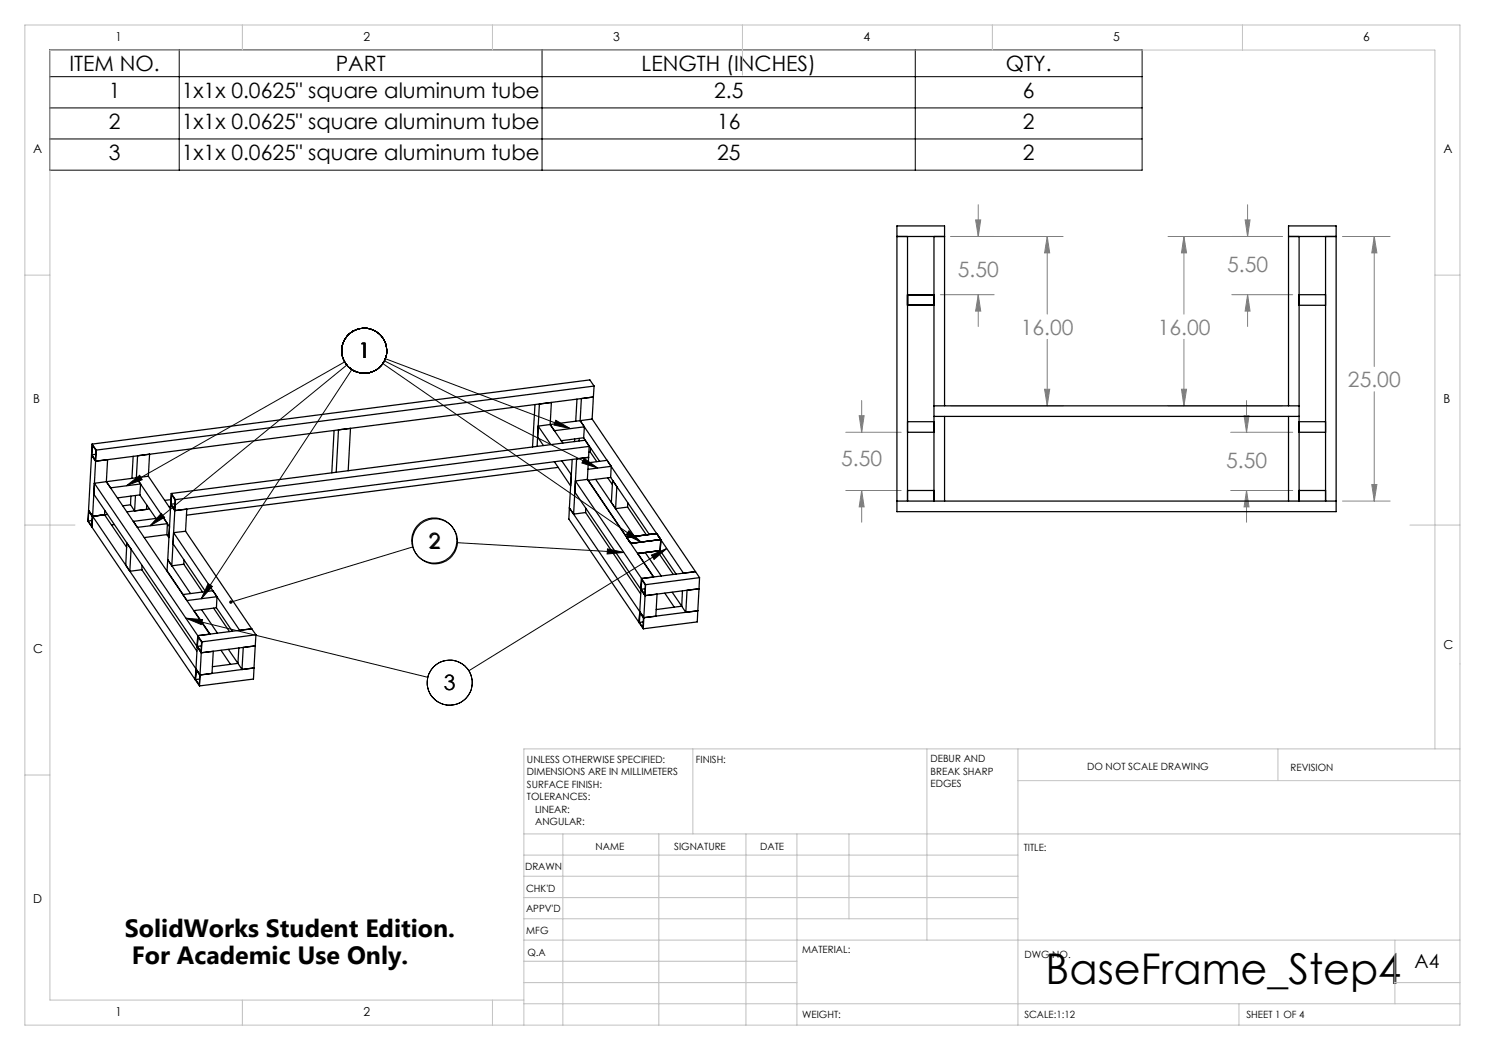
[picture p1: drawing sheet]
<svg xmlns="http://www.w3.org/2000/svg" width="297mm" height="210mm" viewBox="0 0 297 210" stroke-linecap="round" stroke-linejoin="round" font-family="sans-serif">
<g fill="none" stroke="#000" stroke-width=".2">
<path d="M9.9 10h218.5v24h-218.5zM9.9 15.3h218.5M35.8 10v24M108.4 10v24M183.1 10v24M9.9 21.6h218.5M9.9 27.8h218.5M68.9 72.4l-43.6 24.7M69.4 73l-39.4 32.2M70.4 73.9l-30.1 45.9M76.6 72.7l51.6 35.7M76.9 72.2l42.7 21.4"/>
<path d="M77.1 71.7l37 14M25.3 97.1l2.6-2 .5 .8zM111.2 84.1l2.9 1.6-3.3-.7zM116.8 91.7l2.8 1.9-3.2-1zM32.2 102.7l.7 .8-2.9 1.7zM41.6 116.7l.9 .6-2.2 2.5zM82.5 109.4l-36.3 11M91.5 108.5l33.3 2M121.5 109.8l3.3 .7-3.4 .3zM125.8 106.1l2.4 2.3-3-1.4zM130.3 111l3-1.3-2.5 2.2zM133.3 109.7l-39.5 24.5"/>
<path d="M37.2 123.6l48.3 11.9M37.2 123.6l3.3 .3-.2 1z"/>
<circle cx="72.9" cy="70.1" r="4.5"/>
<circle cx="86.9" cy="108.1" r="4.5"/>
<circle cx="87" cy="108.3" r="4.5"/>
<circle cx="89.9" cy="136.5" r="4.5"/>
</g>
<g fill="none" stroke="#808080" stroke-width=".2">
<path d="M188.1 58.9h10.7M190.2 47.3h22.4M195.1 44h1l-.4 3.3zM195.7 58.9l.4 3.3h-1zM195.7 40.9v6.4M195.7 58.9v6.4M209.4 47.3l.5 3.3h-1zM209.4 47.3v15.5M233.6 47.3h22.8M236.8 47.3l.5 3.3h-1zM236.8 47.3v15.5M246.3 58.9h12.3"/>
<path d="M249 44h1l-.5 3.3zM249.5 58.9l.5 3.3h-1zM249.5 40.9v6.4M249.5 58.9v6.4M268.5 47.3h9.5M274.8 47.3l.6 3.3h-1zM274.8 47.3v26M208.9 77.8h1l-.5 3.4zM209.4 67.9v13.3M236.3 77.8h1l-.5 3.4zM236.8 67.9v13.3M274.8 78.3v21.9"/>
<path d="M169.2 98.1h11M169.2 86.5h11M171.8 83.1h1l-.5 3.4zM172.3 98.1l.5 3.3h-1zM172.3 80.1v6.4M172.3 98.1v6.3M190.2 81.2h22.4M233.6 81.2h22.8M246.1 98.1h12.5M246.1 86.5h12.5M248.8 83.1h1l-.5 3.4zM249.3 98.1l.5 3.3h-1z"/>
<path d="M249.3 80.1v6.4M249.3 98.1v6.3M274.4 96.9h1l-.6 3.3zM268.5 100.2h9.5"/>
</g>
<g fill="none" stroke="#c0c0c0" stroke-width=".2">
<path d="M5 5h287v200h-287zM48.5 5v5M98.5 5v5M148.5 5v10M198.5 5v5M248.5 5v5M5 55h5M287 55h5M5 105h10M282 105h10M5 155h5M138.6 149.8v17"/>
<path d="M185.4 149.8v38.2M203.6 149.8v55.2M203.6 156.1h88.4M255.6 149.8v6.3M287 149.8v-139.8h-277v190h94.8M292 149.8h-187.2v55.2M104.8 166.8h187.2M104.8 179.5h98.8M104.8 175.3h98.8M104.8 171h98.8M112.6 166.8v38.2M131.8 166.8v38.2"/>
<path d="M149.2 166.8v38.2M159.4 166.8v38.2M169.8 166.8v17M104.8 183.8h98.8M104.8 196.5h54.6M104.8 192.3h54.6M104.8 188h187.2M279 196.5h13M279 188v12.8M48.5 200v5M98.5 200v5M104.8 200.8h187.2"/>
<path d="M247.8 200.8v4.2"/>
</g>
<path d="M37.2 123.6l3.3 .3-.2 1zM130.3 111l3.1-1.3-2.6 2.2zM41.6 116.7l.9 .6-2.2 2.5zM32.2 102.7l.7 .8-2.9 1.7zM25.3 97.1l2.6-2 .5 .8zM111.2 84.1l2.9 1.6-3.3-.7zM116.8 91.7l2.8 1.9-3.2-1zM125.8 106.1l2.4 2.3-3-1.4zM46 120.1l-.1 .4 .3-.1-.3 .1a.34 .34 0 0 0 .4 .2 .34 .34 0 0 0 .2-.5 .34 .34 0 0 0-.5-.1zM121.5 109.8l3.3 .7-3.4 .3z" fill="#000"/>
<path d="M195.1 44h1l-.4 3.3zM195.7 58.9l.4 3.3h-1zM172.3 98.1l.5 3.3h-1zM171.8 83.1h1l-.5 3.4zM274.8 47.3l.6 3.3h-1zM274.4 96.9h1l-.6 3.3zM248.8 83.1h1l-.5 3.4zM249.3 98.1l.5 3.3h-1zM249.5 58.9l.5 3.3h-1zM249 44h1l-.5 3.3zM208.9 77.8h1l-.5 3.4zM209.4 47.3l.5 3.3h-1zM236.3 77.8h1l-.5 3.4zM236.8 47.3l.5 3.3h-1z" fill="#808080"/>
<g fill="none" stroke="#000" stroke-width=".25">
<path d="M179.4 47.3h9.5M181.5 47.3v52.9M181.5 58.9h5.3M186.8 47.3v52.9M257.7 47.3h9.5M259.8 47.3v52.9M259.8 58.9h5.3M265.1 47.3v52.9M115.4 79.8l-.3 4.4M118.7 79.4l-2.4 .3-.3 4.4M118.7 79.4l-.3 4.4M118.7 79.4l-99.6 12.8"/>
<path d="M118.8 77.2l-.8-1.2-99.6 12.8M118.8 77.2l-99.5 12.8M118.8 77.2l-.1 2.2M181.5 61.1h5.3M259.8 61.1h5.3M18.3 91l.8 1.2M18.3 91l-.6 11.1M18.4 88.8l.9 1.2M18.4 88.8l-.1 2.2M18.5 89l.7 1.1-.1 1.9-.7-1.1zM18.9 96.7l20.6 30.4M18.9 96.7l-.1 2.1 20.6 30.6"/>
<path d="M19.1 92.2l2.4-.3-.2 4.4M19.1 92.2l-.6 11M19.2 90.9h-.8M19.3 90l-.2 2.2M21.3 96.3l20.6 30.6-2.4 .2M21.3 96.3l.8 1.3 6-.8M26.2 99.2l-.1 1.8M26.6 91.3l-.2 4.4M27.1 99.1l-.2 3.1M27.3 95.6l6.6 9.7-.1 2.2-.4-.6M27.3 95.6l.8 1.2M28 99l-4.5 .6"/>
<path d="M28 99l3.2 4.7M28.1 96.8l-.1 2.2M29.7 95.2l-10.8 1.5M29.7 95.2l4.4 6.6M29.7 95.2l.2-4.4-2.4 .3-.2 4.5M34.2 99.9l-1.3 .2M34.3 98.7l.8 1.2M34.3 98.7l-.2 2.2M34.3 98.9l.7 1.1-.1 1.9-.7-1zM35.1 99.9l-.1 2.2M66.8 86.1l-.4 8.5M69.6 94.1l.5-8.4-2.4 .3-.5 8.5"/>
<path d="M107 80.9l-.5 8.5M107.6 85.2l2.6 3.7M107.6 85.2l-.1 2.2 1.2 1.7M111.6 93.5l-74.3 9.5M112.4 92.2l1.9 2.8-.2 2.2-3.2-4.9M112.6 88.6l-2.6-3.7 .3-4.4-2.4 .3-.5 8.5M114.4 91.9l-.5 9.7M114.9 87.8v.5M115.1 96.2l-.1 2.2 14 20.7M115.1 96.2l13.2 19.5M115.9 87.7l-.1 .5M116 84.1l.9 1.3"/>
<path d="M116 84.1l20.7 30.5 2.4-.3-10.8 1.4M116.7 87.6l-4.5 .6M116.7 87.6l3.2 4.6M116.9 85.4l-6 .7M116.9 85.4l-.2 2.2M117.5 95.9l13.2 19.5-2.4 .3M117.5 95.9l-2.4 .3M117.7 92.6l3.7-.5 .8 1.2M117.7 91.5l-82.7 10.6M117.7 91.5l-2.4 .3-.6 11M117.7 91.5l-.2 4.4M117.8 89.3l-82.7 10.6"/>
<path d="M117.8 89.3l-.1 2.2M117.8 89.3l-.8-1.3-82.7 10.7M118.1 90.4l-.3 .1M118.1 90.4l1.2 1.9M118.1 89.6v.8M118.4 83.8l-10.8 1.4M118.4 83.8l21.5 31.7M119.1 95.9l7.8 11.4M121.5 95.6l1 1.3M122.1 95.5l-4.5 .6M122.1 95.5l7.8 11.4M122.2 93.3l-4.6 .6"/>
<path d="M122.2 93.3l-.1 2.2M122.5 96.1l.9 1.2-.3 4.4-.8-1.2zM181.5 84.3h5.3M181.5 86.5h5.3M181.5 98.1h5.3M186.8 83.3h73M186.8 81.2h73M188.9 81.2v-36h-9.5v57.1h87.8v-57.1h-9.5v36M188.9 83.3v16.9M257.7 83.3v16.9M259.8 84.3h5.3M259.8 86.5h5.3"/>
<path d="M259.8 98.1h5.3M17.7 102.1l21.5 31.7M17.7 102.1l-.1 2.1 .8 1.3M17.7 102.3l.8 1-.2 2-.7-1.1zM18.4 105.5l20.7 30.5M18.4 104.1l-.8 .1M18.5 103.2l-.1 2.3M21 102.1l-.1 .9 4.4 6.5M21.5 102.9l-3 .3M22.9 104.9l-.6 .1M25.4 108.6l.8 1.2-.2 4.5-.8-1.3zM26.1 101l.8 1.2"/>
<path d="M26.1 101l-1.5 .2M26.7 104.3l6-.8 .8 1.2M28.4 113.9l-2.4 .4M28.4 113.9l11 16.3M28.4 113.1v.8M29.4 101l-.1 .9-2.4 .3M29.9 101.8l-4.5 .6M33.4 106.9l-4.5 .6M33.5 104.7l-6 .8M33.5 104.7l-.1 2.2M33.5 111.9l-.1 2.3 3.2 4.7 6-.8M33.5 111.9l.9 1.3"/>
<path d="M33.5 111.9l4.6 6.8M34.1 101.3h-.3M34.1 100.9l.9 1.2M34.1 100.9l-.6 11M34.7 106.5l13.2 19.6 2.4-.3M34.7 106.5l-.1 2.3 6.5 9.5M35 102.1l2.4-.3-.3 4.4M35 102.1l-.6 11.1M35 100.7l-.8 .2M36.8 112.8l-2.4 .4M36.8 112.8l3.7 5.6M36.8 112v.8"/>
<path d="M37.1 106.2l13.2 19.6M37.1 106.2l-2.4 .3M113.9 101.6l.8 1.2M113.9 101.6l14.1 20.7M113.9 101.6l-.1 2.2 14 20.7M117.1 102.5l-2.4 .3M117.1 102.5l11 16.3M117.2 101.7l-.1 .8M125.3 107.5l6-.8 .9 1.2M125.5 101.4l-2.4 .3M125.5 101.4l3.8 5.6M125.6 100.6l-.1 .8"/>
<path d="M128.3 115.7l-.3 6.6M128.3 115.7l.8 1.2M128.3 115.9l.8 1.1-.1 1.9-.8-1zM129 119.1l2.4-.3-.2 4.5-2.4 .2M129 119.1l-.2 4.4M129 117.7l-.8 .2M129 110.5l3.3 4.7M129.1 116.9l-.1 2.2M131.4 110.2l3.3 4.7M132 110.1l-4.5 .6 3.2 4.7M132 110.1l3.2 4.7M132.2 107.9l-6 .8"/>
<path d="M132.2 107.9l-.2 2.2M133 118.6l1.9 2.9M134.4 118.5l1.9 2.7M136.5 118.2l-.2 3M139.8 117.7l-.2 4.5M139.8 117.7l-2.4 .4-.2 4.4M139.8 117.7l-10.8 1.4M139.9 115.5l-10.8 1.4M139.9 115.5l-.1 2.2M179.4 100.2h87.8M37.4 120.1l6-.8-.1 2.3M38.8 122.1l3.2 4.7"/>
<path d="M39.1 136l.8 1.2M39.2 133.8l.8 1.2M39.2 133.8l-.1 2.2M39.2 134l.8 1-.1 2-.8-1.1zM39.4 129.4l.9 1.2M39.4 129.4l-.2 4.4M39.5 127.1l-.1 2.3M39.5 127.1l.9 1.3M39.6 127.3l.7 1.1-.1 1.9-.7-1zM39.9 135.8l-.8 .1M40 135l-.1 2.2M40.3 130.6l2.4-.3-.3 4.4"/>
<path d="M40.3 130.6l-.3 4.4M40.3 129.2l-.8 .1M40.3 121.9l3.2 4.7M40.4 128.4l-.1 2.2M42.7 121.6l3.2 4.7M43.3 121.6l-4.5 .5M43.3 121.6l3.2 4.7M44.2 130.1l1.9 2.8M45.7 129.9l1.9 2.8M47.6 132.7l-5.1 .6M47.8 129.6l-.2 3.1M50.3 125.8l-10.8 1.3"/>
<path d="M50.3 125.8l.9 1.2M50.8 133.6l-10.8 1.4M50.8 133.6l-.1 2.2-10.8 1.4M51 129.2l-.2 4.4M51 129.2l-2.4 .3-.2 4.4-.8-1.2M51 129.2l-10.7 1.4M51.2 127l-10.8 1.4M51.2 127l-.2 2.2M127.8 124.5l.9 1.3M128 122.3l.8 1.2M128 122.3l-.2 2.2M128 122.5l.7 1.1-.1 1.9-.7-1z"/>
<path d="M128.7 124.4l-.8 .1M128.8 123.5l-.1 2.3M136.3 121.2l.9 1.3M136.3 121.2l-5.1 .7M139.6 122.2l-2.4 .3M139.6 122.2l-10.8 1.3M139.6 122.2l-.1 2.2-10.8 1.4"/>
</g>
<text font-size="8.5" x="209.1" y="196.7">BaseFrame_Step4</text>
<g font-size="5">
<text x="25" y="187.4">SolidWorks Student Edition.</text>
<text x="26.4" y="192.9">For Academic Use Only.</text>
</g>
<g font-size="4.2">
<text x="13.9" y="14.2">ITEM NO.</text>
<text x="67.1" y="14.2">PART</text>
<text x="128.3" y="14.2">LENGTH (INCHES)</text>
<text x="201.2" y="14.2">QTY.</text>
<text x="21.7" y="19.6">1</text>
<text x="36.3" y="19.6">1x1x 0.0625&quot; square aluminum tube</text>
<text x="142.8" y="19.6">2.5</text>
<text x="204.6" y="19.6">6</text>
<text x="21.7" y="25.8">2</text>
<text x="36.3" y="25.8">1x1x 0.0625&quot; square aluminum tube</text>
<text x="143.4" y="25.8">16</text>
<text x="204.6" y="25.8">2</text>
<text x="21.7" y="32">3</text>
<text x="36.3" y="32">1x1x 0.0625&quot; square aluminum tube</text>
<text x="143.4" y="32">25</text>
<text x="204.6" y="32">2</text>
<text x="71.7" y="71.6">1</text>
<text x="85.7" y="109.6">2</text>
<text x="88.8" y="138">3</text>
</g>
<g font-size="4.2" fill="#808080">
<text x="191.5" y="55.4">5.50</text>
<text x="245.4" y="54.4">5.50</text>
<text x="204.2" y="66.9">16.00</text>
<text x="231.5" y="66.9">16.00</text>
<text x="269.6" y="77.4">25.00</text>
<text x="168.2" y="93.1">5.50</text>
<text x="245.2" y="93.5">5.50</text>
</g>
<text font-size="3.9" x="282.9" y="193.6">A4</text>
<g font-size="2.5">
<text x="23.1" y="8.2">1</text>
<text x="72.7" y="8.2">2</text>
<text x="122.7" y="8.2">3</text>
<text x="172.7" y="8.2">4</text>
<text x="222.7" y="8.2">5</text>
<text x="272.7" y="8.2">6</text>
<text x="6.7" y="30.7">A</text>
<text x="288.7" y="30.7">A</text>
<text x="6.7" y="80.7">B</text>
<text x="288.7" y="80.7">B</text>
<text x="6.7" y="130.7">C</text>
<text x="288.7" y="129.7">C</text>
<text x="6.7" y="180.7">D</text>
<text x="23.1" y="203.2">1</text>
<text x="72.7" y="203.2">2</text>
</g>
<g font-size="2">
<text x="105.4" y="152.6">UNLESS OTHERWISE SPECIFIED:</text>
<text x="105.4" y="155.1">DIMENSIONS ARE IN MILLIMETERS</text>
<text x="139.2" y="152.6">FINISH:</text>
<text x="186.1" y="152.5">DEBUR AND</text>
<text x="186.1" y="155">BREAK SHARP</text>
<text x="217.4" y="154">DO NOT SCALE DRAWING</text>
<text x="258.1" y="154.2">REVISION</text>
<text x="105.4" y="157.6">SURFACE FINISH:</text>
<text x="105.4" y="160.1">TOLERANCES:</text>
<text x="186.1" y="157.5">EDGES</text>
<text x="107" y="162.6">LINEAR:</text>
<text x="107" y="165.1">ANGULAR:</text>
<text x="119.1" y="170">NAME</text>
<text x="134.8" y="169.9">SIGNATURE</text>
<text x="152" y="169.9">DATE</text>
<text x="204.8" y="170.2">TITLE:</text>
<text x="105" y="174.1">DRAWN</text>
<text x="105.2" y="178.3">CHK'D</text>
<text x="105.2" y="182.4">APPV'D</text>
<text x="105.3" y="186.8">MFG</text>
<text x="105.5" y="191.1">Q.A</text>
<text x="160.5" y="190.5">MATERIAL:</text>
<text x="204.9" y="191.6">DWG NO.</text>
<text x="160.4" y="203.5">WEIGHT:</text>
<text x="204.9" y="203.6">SCALE:1:12</text>
<text x="249.3" y="203.6">SHEET 1 OF 4</text>
</g>
</svg>
